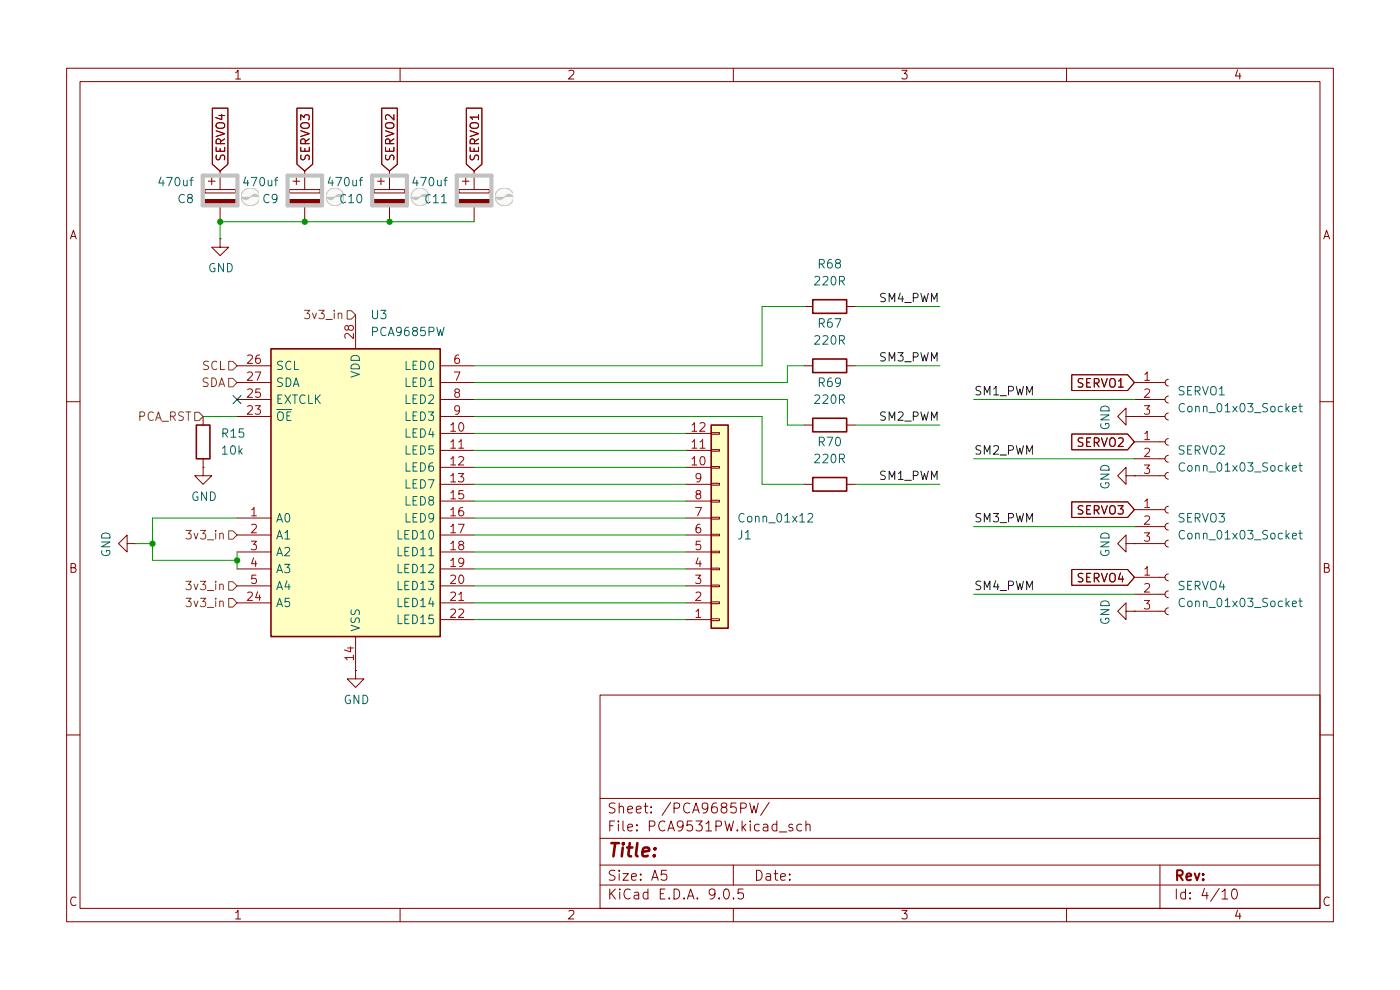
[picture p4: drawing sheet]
(kicad_sch
 (version 20250114)
 (generator "eeschema")
 (generator_version "9.0")
 (paper "A5")
 (lib_symbols
  (symbol "Connector:Conn_01x03_Socket"
   (pin_names
    (offset 1.016) (hide yes)) (exclude_from_sim no) (in_bom yes) (on_board yes)
   (property "Reference" "J" (at 0 5.08 0) (effects (font (size 1.27 1.27))))
   (property "Value" "Conn_01x03_Socket" (at 0 -5.08 0) (effects (font (size 1.27 1.27))))
   (property "Footprint" "" (at 0 0 0) (effects (font (size 1.27 1.27)) (hide yes)))
   (property "Datasheet" "~" (at 0 0 0) (effects (font (size 1.27 1.27)) (hide yes)))
   (property "Description" "Generic connector, single row, 01x03, script generated" (at 0 0 0) (effects (font (size 1.27 1.27)) (hide yes)))
   (property "ki_locked" "" (at 0 0 0) (effects (font (size 1.27 1.27))))
   (symbol "Conn_01x03_Socket_1_1"
    (polyline (pts (xy -1.27 2.54) (xy -0.508 2.54)) (stroke (width 0.1524) (type default)) (fill (type none)))
    (polyline (pts (xy -1.27 0) (xy -0.508 0)) (stroke (width 0.1524) (type default)) (fill (type none)))
    (polyline (pts (xy -1.27 -2.54) (xy -0.508 -2.54)) (stroke (width 0.1524) (type default)) (fill (type none)))
    (arc (start 0 2.032) (mid -0.5058 2.54) (end 0 3.048) (stroke (width 0.1524) (type default)) (fill (type none)))
    (arc (start 0 -0.508) (mid -0.5058 0) (end 0 0.508) (stroke (width 0.1524) (type default)) (fill (type none)))
    (arc (start 0 -3.048) (mid -0.5058 -2.54) (end 0 -2.032) (stroke (width 0.1524) (type default)) (fill (type none)))
    (pin passive line (at -5.08 2.54 0) (length 3.81) (name "Pin_1" (effects (font (size 1.27 1.27)))) (number "1" (effects (font (size 1.27 1.27)))))
    (pin passive line (at -5.08 0 0) (length 3.81) (name "Pin_2" (effects (font (size 1.27 1.27)))) (number "2" (effects (font (size 1.27 1.27)))))
    (pin passive line (at -5.08 -2.54 0) (length 3.81) (name "Pin_3" (effects (font (size 1.27 1.27)))) (number "3" (effects (font (size 1.27 1.27))))))
   (embedded_fonts no))
  (symbol "Connector_Generic:Conn_01x12"
   (pin_names
    (offset 1.016) (hide yes)) (exclude_from_sim no) (in_bom yes) (on_board yes)
   (property "Reference" "J" (at 0 15.24 0) (effects (font (size 1.27 1.27))))
   (property "Value" "Conn_01x12" (at 0 -17.78 0) (effects (font (size 1.27 1.27))))
   (property "Footprint" "" (at 0 0 0) (effects (font (size 1.27 1.27)) (hide yes)))
   (property "Datasheet" "~" (at 0 0 0) (effects (font (size 1.27 1.27)) (hide yes)))
   (property "Description" "Generic connector, single row, 01x12, script generated (kicad-library-utils/schlib/autogen/connector/)" (at 0 0 0) (effects (font (size 1.27 1.27)) (hide yes)))
   (symbol "Conn_01x12_1_1"
    (rectangle (start -1.27 13.97) (end 1.27 -16.51) (stroke (width 0.254) (type default)) (fill (type background)))
    (rectangle (start -1.27 12.827) (end 0 12.573) (stroke (width 0.1524) (type default)) (fill (type none)))
    (rectangle (start -1.27 10.287) (end 0 10.033) (stroke (width 0.1524) (type default)) (fill (type none)))
    (rectangle (start -1.27 7.747) (end 0 7.493) (stroke (width 0.1524) (type default)) (fill (type none)))
    (rectangle (start -1.27 5.207) (end 0 4.953) (stroke (width 0.1524) (type default)) (fill (type none)))
    (rectangle (start -1.27 2.667) (end 0 2.413) (stroke (width 0.1524) (type default)) (fill (type none)))
    (rectangle (start -1.27 0.127) (end 0 -0.127) (stroke (width 0.1524) (type default)) (fill (type none)))
    (rectangle (start -1.27 -2.413) (end 0 -2.667) (stroke (width 0.1524) (type default)) (fill (type none)))
    (rectangle (start -1.27 -4.953) (end 0 -5.207) (stroke (width 0.1524) (type default)) (fill (type none)))
    (rectangle (start -1.27 -7.493) (end 0 -7.747) (stroke (width 0.1524) (type default)) (fill (type none)))
    (rectangle (start -1.27 -10.033) (end 0 -10.287) (stroke (width 0.1524) (type default)) (fill (type none)))
    (rectangle (start -1.27 -12.573) (end 0 -12.827) (stroke (width 0.1524) (type default)) (fill (type none)))
    (rectangle (start -1.27 -15.113) (end 0 -15.367) (stroke (width 0.1524) (type default)) (fill (type none)))
    (pin passive line (at -5.08 12.7 0) (length 3.81) (name "Pin_1" (effects (font (size 1.27 1.27)))) (number "1" (effects (font (size 1.27 1.27)))))
    (pin passive line (at -5.08 10.16 0) (length 3.81) (name "Pin_2" (effects (font (size 1.27 1.27)))) (number "2" (effects (font (size 1.27 1.27)))))
    (pin passive line (at -5.08 7.62 0) (length 3.81) (name "Pin_3" (effects (font (size 1.27 1.27)))) (number "3" (effects (font (size 1.27 1.27)))))
    (pin passive line (at -5.08 5.08 0) (length 3.81) (name "Pin_4" (effects (font (size 1.27 1.27)))) (number "4" (effects (font (size 1.27 1.27)))))
    (pin passive line (at -5.08 2.54 0) (length 3.81) (name "Pin_5" (effects (font (size 1.27 1.27)))) (number "5" (effects (font (size 1.27 1.27)))))
    (pin passive line (at -5.08 0 0) (length 3.81) (name "Pin_6" (effects (font (size 1.27 1.27)))) (number "6" (effects (font (size 1.27 1.27)))))
    (pin passive line (at -5.08 -2.54 0) (length 3.81) (name "Pin_7" (effects (font (size 1.27 1.27)))) (number "7" (effects (font (size 1.27 1.27)))))
    (pin passive line (at -5.08 -5.08 0) (length 3.81) (name "Pin_8" (effects (font (size 1.27 1.27)))) (number "8" (effects (font (size 1.27 1.27)))))
    (pin passive line (at -5.08 -7.62 0) (length 3.81) (name "Pin_9" (effects (font (size 1.27 1.27)))) (number "9" (effects (font (size 1.27 1.27)))))
    (pin passive line (at -5.08 -10.16 0) (length 3.81) (name "Pin_10" (effects (font (size 1.27 1.27)))) (number "10" (effects (font (size 1.27 1.27)))))
    (pin passive line (at -5.08 -12.7 0) (length 3.81) (name "Pin_11" (effects (font (size 1.27 1.27)))) (number "11" (effects (font (size 1.27 1.27)))))
    (pin passive line (at -5.08 -15.24 0) (length 3.81) (name "Pin_12" (effects (font (size 1.27 1.27)))) (number "12" (effects (font (size 1.27 1.27))))))
   (embedded_fonts no))
  (symbol "Device:C_Polarized"
   (pin_numbers (hide yes))
   (pin_names
    (offset 0.254)) (exclude_from_sim no) (in_bom yes) (on_board yes)
   (property "Reference" "C" (at 0.635 2.54 0) (effects (font (size 1.27 1.27)) (justify left)))
   (property "Value" "C_Polarized" (at 0.635 -2.54 0) (effects (font (size 1.27 1.27)) (justify left)))
   (property "Footprint" "" (at 0.9652 -3.81 0) (effects (font (size 1.27 1.27)) (hide yes)))
   (property "Datasheet" "~" (at 0 0 0) (effects (font (size 1.27 1.27)) (hide yes)))
   (property "Description" "Polarized capacitor" (at 0 0 0) (effects (font (size 1.27 1.27)) (hide yes)))
   (symbol "C_Polarized_0_1"
    (rectangle (start -2.286 0.508) (end 2.286 1.016) (stroke (width 0) (type default)) (fill (type none)))
    (polyline (pts (xy -1.778 2.286) (xy -0.762 2.286)) (stroke (width 0) (type default)) (fill (type none)))
    (polyline (pts (xy -1.27 2.794) (xy -1.27 1.778)) (stroke (width 0) (type default)) (fill (type none)))
    (rectangle (start 2.286 -0.508) (end -2.286 -1.016) (stroke (width 0) (type default)) (fill (type outline))))
   (symbol "C_Polarized_1_1"
    (pin passive line (at 0 3.81 270) (length 2.794) (name "~" (effects (font (size 1.27 1.27)))) (number "1" (effects (font (size 1.27 1.27)))))
    (pin passive line (at 0 -3.81 90) (length 2.794) (name "~" (effects (font (size 1.27 1.27)))) (number "2" (effects (font (size 1.27 1.27))))))
   (embedded_fonts no))
  (symbol "Device:R"
   (pin_numbers (hide yes))
   (pin_names
    (offset 0)) (exclude_from_sim no) (in_bom yes) (on_board yes)
   (property "Reference" "R" (at 2.032 0 90) (effects (font (size 1.27 1.27))))
   (property "Value" "R" (at 0 0 90) (effects (font (size 1.27 1.27))))
   (property "Footprint" "" (at -1.778 0 90) (effects (font (size 1.27 1.27)) (hide yes)))
   (property "Datasheet" "~" (at 0 0 0) (effects (font (size 1.27 1.27)) (hide yes)))
   (property "Description" "Resistor" (at 0 0 0) (effects (font (size 1.27 1.27)) (hide yes)))
   (symbol "R_0_1"
    (rectangle (start -1.016 -2.54) (end 1.016 2.54) (stroke (width 0.254) (type default)) (fill (type none))))
   (symbol "R_1_1"
    (pin passive line (at 0 3.81 270) (length 1.27) (name "~" (effects (font (size 1.27 1.27)))) (number "1" (effects (font (size 1.27 1.27)))))
    (pin passive line (at 0 -3.81 90) (length 1.27) (name "~" (effects (font (size 1.27 1.27)))) (number "2" (effects (font (size 1.27 1.27))))))
   (embedded_fonts no))
  (symbol "Driver_LED:PCA9685PW" (exclude_from_sim no) (in_bom yes) (on_board yes)
   (property "Reference" "U" (at -12.7 22.225 0) (effects (font (size 1.27 1.27)) (justify left)))
   (property "Value" "PCA9685PW" (at 1.27 22.225 0) (effects (font (size 1.27 1.27)) (justify left)))
   (property "Footprint" "Package_SO:TSSOP-28_4.4x9.7mm_P0.65mm" (at 0.635 -24.765 0) (effects (font (size 1.27 1.27)) (justify left) (hide yes)))
   (property "Datasheet" "http://www.nxp.com/docs/en/data-sheet/PCA9685.pdf" (at -10.16 17.78 0) (effects (font (size 1.27 1.27)) (hide yes)))
   (property "Description" "16-channel 12-bit PWM Fm+ I2C-bus LED controller RGBA TSSOP" (at 0 0 0) (effects (font (size 1.27 1.27)) (hide yes)))
   (symbol "PCA9685PW_0_1"
    (rectangle (start -12.7 20.32) (end 12.7 -22.86) (stroke (width 0.254) (type default)) (fill (type background))))
   (symbol "PCA9685PW_1_1"
    (pin input line (at -17.78 17.78 0) (length 5.08) (name "SCL" (effects (font (size 1.27 1.27)))) (number "26" (effects (font (size 1.27 1.27)))))
    (pin bidirectional line (at -17.78 15.24 0) (length 5.08) (name "SDA" (effects (font (size 1.27 1.27)))) (number "27" (effects (font (size 1.27 1.27)))))
    (pin input line (at -17.78 12.7 0) (length 5.08) (name "EXTCLK" (effects (font (size 1.27 1.27)))) (number "25" (effects (font (size 1.27 1.27)))))
    (pin input line (at -17.78 10.16 0) (length 5.08) (name "~{OE}" (effects (font (size 1.27 1.27)))) (number "23" (effects (font (size 1.27 1.27)))))
    (pin input line (at -17.78 -5.08 0) (length 5.08) (name "A0" (effects (font (size 1.27 1.27)))) (number "1" (effects (font (size 1.27 1.27)))))
    (pin input line (at -17.78 -7.62 0) (length 5.08) (name "A1" (effects (font (size 1.27 1.27)))) (number "2" (effects (font (size 1.27 1.27)))))
    (pin input line (at -17.78 -10.16 0) (length 5.08) (name "A2" (effects (font (size 1.27 1.27)))) (number "3" (effects (font (size 1.27 1.27)))))
    (pin input line (at -17.78 -12.7 0) (length 5.08) (name "A3" (effects (font (size 1.27 1.27)))) (number "4" (effects (font (size 1.27 1.27)))))
    (pin input line (at -17.78 -15.24 0) (length 5.08) (name "A4" (effects (font (size 1.27 1.27)))) (number "5" (effects (font (size 1.27 1.27)))))
    (pin input line (at -17.78 -17.78 0) (length 5.08) (name "A5" (effects (font (size 1.27 1.27)))) (number "24" (effects (font (size 1.27 1.27)))))
    (pin power_in line (at 0 25.4 270) (length 5.08) (name "VDD" (effects (font (size 1.27 1.27)))) (number "28" (effects (font (size 1.27 1.27)))))
    (pin power_in line (at 0 -27.94 90) (length 5.08) (name "VSS" (effects (font (size 1.27 1.27)))) (number "14" (effects (font (size 1.27 1.27)))))
    (pin output line (at 17.78 17.78 180) (length 5.08) (name "LED0" (effects (font (size 1.27 1.27)))) (number "6" (effects (font (size 1.27 1.27)))))
    (pin output line (at 17.78 15.24 180) (length 5.08) (name "LED1" (effects (font (size 1.27 1.27)))) (number "7" (effects (font (size 1.27 1.27)))))
    (pin output line (at 17.78 12.7 180) (length 5.08) (name "LED2" (effects (font (size 1.27 1.27)))) (number "8" (effects (font (size 1.27 1.27)))))
    (pin output line (at 17.78 10.16 180) (length 5.08) (name "LED3" (effects (font (size 1.27 1.27)))) (number "9" (effects (font (size 1.27 1.27)))))
    (pin output line (at 17.78 7.62 180) (length 5.08) (name "LED4" (effects (font (size 1.27 1.27)))) (number "10" (effects (font (size 1.27 1.27)))))
    (pin output line (at 17.78 5.08 180) (length 5.08) (name "LED5" (effects (font (size 1.27 1.27)))) (number "11" (effects (font (size 1.27 1.27)))))
    (pin output line (at 17.78 2.54 180) (length 5.08) (name "LED6" (effects (font (size 1.27 1.27)))) (number "12" (effects (font (size 1.27 1.27)))))
    (pin output line (at 17.78 0 180) (length 5.08) (name "LED7" (effects (font (size 1.27 1.27)))) (number "13" (effects (font (size 1.27 1.27)))))
    (pin output line (at 17.78 -2.54 180) (length 5.08) (name "LED8" (effects (font (size 1.27 1.27)))) (number "15" (effects (font (size 1.27 1.27)))))
    (pin output line (at 17.78 -5.08 180) (length 5.08) (name "LED9" (effects (font (size 1.27 1.27)))) (number "16" (effects (font (size 1.27 1.27)))))
    (pin output line (at 17.78 -7.62 180) (length 5.08) (name "LED10" (effects (font (size 1.27 1.27)))) (number "17" (effects (font (size 1.27 1.27)))))
    (pin output line (at 17.78 -10.16 180) (length 5.08) (name "LED11" (effects (font (size 1.27 1.27)))) (number "18" (effects (font (size 1.27 1.27)))))
    (pin output line (at 17.78 -12.7 180) (length 5.08) (name "LED12" (effects (font (size 1.27 1.27)))) (number "19" (effects (font (size 1.27 1.27)))))
    (pin output line (at 17.78 -15.24 180) (length 5.08) (name "LED13" (effects (font (size 1.27 1.27)))) (number "20" (effects (font (size 1.27 1.27)))))
    (pin output line (at 17.78 -17.78 180) (length 5.08) (name "LED14" (effects (font (size 1.27 1.27)))) (number "21" (effects (font (size 1.27 1.27)))))
    (pin output line (at 17.78 -20.32 180) (length 5.08) (name "LED15" (effects (font (size 1.27 1.27)))) (number "22" (effects (font (size 1.27 1.27))))))
   (embedded_fonts no))
  (symbol "power:GND"
   (power)
   (pin_numbers (hide yes))
   (pin_names
    (offset 0) (hide yes)) (exclude_from_sim no) (in_bom yes) (on_board yes)
   (property "Reference" "#PWR" (at 0 -6.35 0) (effects (font (size 1.27 1.27)) (hide yes)))
   (property "Value" "GND" (at 0 -3.81 0) (effects (font (size 1.27 1.27))))
   (property "Footprint" "" (at 0 0 0) (effects (font (size 1.27 1.27)) (hide yes)))
   (property "Datasheet" "" (at 0 0 0) (effects (font (size 1.27 1.27)) (hide yes)))
   (property "Description" "Power symbol creates a global label with name \"GND\" , ground" (at 0 0 0) (effects (font (size 1.27 1.27)) (hide yes)))
   (symbol "GND_0_1"
    (polyline (pts (xy 0 0) (xy 0 -1.27) (xy 1.27 -1.27) (xy 0 -2.54) (xy -1.27 -1.27) (xy 0 -1.27)) (stroke (width 0) (type default)) (fill (type none))))
   (symbol "GND_1_1"
    (pin power_in line (at 0 0 270) (length 0) (name "~" (effects (font (size 1.27 1.27)))) (number "1" (effects (font (size 1.27 1.27))))))
   (embedded_fonts no)))
 (junction
  (at 22.86 81.28)
  (diameter 0)
  (color 0 0 0 0))
 (junction
  (at 45.72 33.02)
  (diameter 0)
  (color 0 0 0 0))
 (junction
  (at 33.02 33.02)
  (diameter 0)
  (color 0 0 0 0))
 (junction
  (at 58.42 33.02)
  (diameter 0)
  (color 0 0 0 0))
 (junction
  (at 35.56 83.82)
  (diameter 0)
  (color 0 0 0 0))
 (no_connect
  (at 35.56 59.69))
 (wire
  (pts (xy 114.3 54.61) (xy 71.12 54.61))
  (stroke (width 0) (type default)))
 (wire
  (pts (xy 45.72 33.02) (xy 58.42 33.02))
  (stroke (width 0) (type default)))
 (wire
  (pts (xy 120.65 72.39) (xy 114.3 72.39))
  (stroke (width 0) (type default)))
 (wire
  (pts (xy 71.12 59.69) (xy 118.11 59.69))
  (stroke (width 0) (type default)))
 (wire
  (pts (xy 146.05 59.69) (xy 170.18 59.69))
  (stroke (width 0) (type default)))
 (wire
  (pts (xy 118.11 63.5) (xy 120.65 63.5))
  (stroke (width 0) (type default)))
 (wire
  (pts (xy 118.11 54.61) (xy 118.11 57.15))
  (stroke (width 0) (type default)))
 (wire
  (pts (xy 71.12 74.93) (xy 102.87 74.93))
  (stroke (width 0) (type default)))
 (wire
  (pts (xy 71.12 92.71) (xy 102.87 92.71))
  (stroke (width 0) (type default)))
 (wire
  (pts (xy 146.05 88.9) (xy 170.18 88.9))
  (stroke (width 0) (type default)))
 (wire
  (pts (xy 128.27 45.72) (xy 140.97 45.72))
  (stroke (width 0) (type default)))
 (wire
  (pts (xy 71.12 67.31) (xy 102.87 67.31))
  (stroke (width 0) (type default)))
 (wire
  (pts (xy 128.27 54.61) (xy 140.97 54.61))
  (stroke (width 0) (type default)))
 (wire
  (pts (xy 114.3 72.39) (xy 114.3 62.23))
  (stroke (width 0) (type default)))
 (wire
  (pts (xy 71.12 85.09) (xy 102.87 85.09))
  (stroke (width 0) (type default)))
 (wire
  (pts (xy 22.86 81.28) (xy 22.86 83.82))
  (stroke (width 0) (type default)))
 (wire
  (pts (xy 22.86 83.82) (xy 35.56 83.82))
  (stroke (width 0) (type default)))
 (wire
  (pts (xy 71.12 80.01) (xy 102.87 80.01))
  (stroke (width 0) (type default)))
 (wire
  (pts (xy 30.48 62.23) (xy 35.56 62.23))
  (stroke (width 0) (type default)))
 (wire
  (pts (xy 71.12 72.39) (xy 102.87 72.39))
  (stroke (width 0) (type default)))
 (wire
  (pts (xy 71.12 69.85) (xy 102.87 69.85))
  (stroke (width 0) (type default)))
 (wire
  (pts (xy 118.11 59.69) (xy 118.11 63.5))
  (stroke (width 0) (type default)))
 (wire
  (pts (xy 22.86 77.47) (xy 22.86 81.28))
  (stroke (width 0) (type default)))
 (wire
  (pts (xy 120.65 54.61) (xy 118.11 54.61))
  (stroke (width 0) (type default)))
 (wire
  (pts (xy 58.42 33.02) (xy 71.12 33.02))
  (stroke (width 0) (type default)))
 (wire
  (pts (xy 118.11 57.15) (xy 71.12 57.15))
  (stroke (width 0) (type default)))
 (wire
  (pts (xy 35.56 82.55) (xy 35.56 83.82))
  (stroke (width 0) (type default)))
 (wire
  (pts (xy 114.3 62.23) (xy 71.12 62.23))
  (stroke (width 0) (type default)))
 (wire
  (pts (xy 35.56 83.82) (xy 35.56 85.09))
  (stroke (width 0) (type default)))
 (wire
  (pts (xy 128.27 63.5) (xy 140.97 63.5))
  (stroke (width 0) (type default)))
 (wire
  (pts (xy 128.27 72.39) (xy 140.97 72.39))
  (stroke (width 0) (type default)))
 (wire
  (pts (xy 71.12 64.77) (xy 102.87 64.77))
  (stroke (width 0) (type default)))
 (wire
  (pts (xy 20.32 81.28) (xy 22.86 81.28))
  (stroke (width 0) (type default)))
 (wire
  (pts (xy 71.12 87.63) (xy 102.87 87.63))
  (stroke (width 0) (type default)))
 (wire
  (pts (xy 71.12 82.55) (xy 102.87 82.55))
  (stroke (width 0) (type default)))
 (wire
  (pts (xy 71.12 90.17) (xy 102.87 90.17))
  (stroke (width 0) (type default)))
 (wire
  (pts (xy 146.05 78.74) (xy 170.18 78.74))
  (stroke (width 0) (type default)))
 (wire
  (pts (xy 120.65 45.72) (xy 114.3 45.72))
  (stroke (width 0) (type default)))
 (wire
  (pts (xy 33.02 33.02) (xy 33.02 35.56))
  (stroke (width 0) (type default)))
 (wire
  (pts (xy 71.12 77.47) (xy 102.87 77.47))
  (stroke (width 0) (type default)))
 (wire
  (pts (xy 114.3 45.72) (xy 114.3 54.61))
  (stroke (width 0) (type default)))
 (wire
  (pts (xy 35.56 77.47) (xy 22.86 77.47))
  (stroke (width 0) (type default)))
 (wire
  (pts (xy 146.05 68.58) (xy 170.18 68.58))
  (stroke (width 0) (type default)))
 (wire
  (pts (xy 33.02 33.02) (xy 45.72 33.02))
  (stroke (width 0) (type default)))
 (label "SM2_PWM"
  (at 140.97 63.5 180)
  (effects (font (size 1.27 1.27)) (justify right bottom)))
 (label "SM4_PWM"
  (at 146.05 88.9 0)
  (effects (font (size 1.27 1.27)) (justify left bottom)))
 (label "SM3_PWM"
  (at 146.05 78.74 0)
  (effects (font (size 1.27 1.27)) (justify left bottom)))
 (label "SM2_PWM"
  (at 146.05 68.58 0)
  (effects (font (size 1.27 1.27)) (justify left bottom)))
 (label "SM1_PWM"
  (at 140.97 72.39 180)
  (effects (font (size 1.27 1.27)) (justify right bottom)))
 (label "SM1_PWM"
  (at 146.05 59.69 0)
  (effects (font (size 1.27 1.27)) (justify left bottom)))
 (label "SM3_PWM"
  (at 140.97 54.61 180)
  (effects (font (size 1.27 1.27)) (justify right bottom)))
 (label "SM4_PWM"
  (at 140.97 45.72 180)
  (effects (font (size 1.27 1.27)) (justify right bottom)))
 (global_label "SERVO1"
  (shape input)
  (at 170.18 57.15 180)
  (fields_autoplaced yes)
  (effects (font (size 1.27 1.27)) (justify right))
  (property "Intersheetrefs" "${INTERSHEET_REFS}" (at 159.8426 57.15 0) (effects (font (size 1.27 1.27)) (justify right) (hide yes))))
 (global_label "SERVO4"
  (shape input)
  (at 170.18 86.36 180)
  (fields_autoplaced yes)
  (effects (font (size 1.27 1.27)) (justify right))
  (property "Intersheetrefs" "${INTERSHEET_REFS}" (at 159.8426 86.36 0) (effects (font (size 1.27 1.27)) (justify right) (hide yes))))
 (global_label "SERVO4"
  (shape input)
  (at 33.02 25.4 90)
  (fields_autoplaced yes)
  (effects (font (size 1.27 1.27)) (justify left))
  (property "Intersheetrefs" "${INTERSHEET_REFS}" (at 33.02 15.0626 90) (effects (font (size 1.27 1.27)) (justify left) (hide yes))))
 (global_label "SERVO2"
  (shape input)
  (at 58.42 25.4 90)
  (fields_autoplaced yes)
  (effects (font (size 1.27 1.27)) (justify left))
  (property "Intersheetrefs" "${INTERSHEET_REFS}" (at 58.42 15.0626 90) (effects (font (size 1.27 1.27)) (justify left) (hide yes))))
 (global_label "SERVO1"
  (shape input)
  (at 71.12 25.4 90)
  (fields_autoplaced yes)
  (effects (font (size 1.27 1.27)) (justify left))
  (property "Intersheetrefs" "${INTERSHEET_REFS}" (at 71.12 15.0626 90) (effects (font (size 1.27 1.27)) (justify left) (hide yes))))
 (global_label "SERVO3"
  (shape input)
  (at 170.18 76.2 180)
  (fields_autoplaced yes)
  (effects (font (size 1.27 1.27)) (justify right))
  (property "Intersheetrefs" "${INTERSHEET_REFS}" (at 159.8426 76.2 0) (effects (font (size 1.27 1.27)) (justify right) (hide yes))))
 (global_label "SERVO3"
  (shape input)
  (at 45.72 25.4 90)
  (fields_autoplaced yes)
  (effects (font (size 1.27 1.27)) (justify left))
  (property "Intersheetrefs" "${INTERSHEET_REFS}" (at 45.72 15.0626 90) (effects (font (size 1.27 1.27)) (justify left) (hide yes))))
 (global_label "SERVO2"
  (shape input)
  (at 170.18 66.04 180)
  (fields_autoplaced yes)
  (effects (font (size 1.27 1.27)) (justify right))
  (property "Intersheetrefs" "${INTERSHEET_REFS}" (at 159.8426 66.04 0) (effects (font (size 1.27 1.27)) (justify right) (hide yes))))
 (hierarchical_label "3v3_in"
  (shape input)
  (at 35.56 80.01 180)
  (effects (font (size 1.27 1.27)) (justify right)))
 (hierarchical_label "SCL"
  (shape input)
  (at 35.56 54.61 180)
  (effects (font (size 1.27 1.27)) (justify right)))
 (hierarchical_label "PCA_RST"
  (shape input)
  (at 30.48 62.23 180)
  (effects (font (size 1.27 1.27)) (justify right)))
 (hierarchical_label "SDA"
  (shape input)
  (at 35.56 57.15 180)
  (effects (font (size 1.27 1.27)) (justify right)))
 (hierarchical_label "3v3_in"
  (shape input)
  (at 35.56 87.63 180)
  (effects (font (size 1.27 1.27)) (justify right)))
 (hierarchical_label "3v3_in"
  (shape input)
  (at 35.56 90.17 180)
  (effects (font (size 1.27 1.27)) (justify right)))
 (hierarchical_label "3v3_in"
  (shape input)
  (at 53.34 46.99 180)
  (effects (font (size 1.27 1.27)) (justify right)))
 (symbol
  (lib_id "Device:C_Polarized")
  (at 45.72 29.21 0)
  (unit 1)
  (exclude_from_sim yes)
  (in_bom no)
  (on_board no)
  (dnp no)
  (fields_autoplaced yes)
  (property "Reference" "C9" (at 41.91 29.5911 0) (effects (font (size 1.27 1.27)) (justify right)))
  (property "Value" "470uf" (at 41.91 27.0511 0) (effects (font (size 1.27 1.27)) (justify right)))
  (property "Footprint" "Capacitor_SMD:CP_Elec_8x10" (at 46.6852 33.02 0) (effects (font (size 1.27 1.27)) (hide yes)))
  (property "Datasheet" "~" (at 45.72 29.21 0) (effects (font (size 1.27 1.27)) (hide yes)))
  (property "Description" "Polarized capacitor" (at 45.72 29.21 0) (effects (font (size 1.27 1.27)) (hide yes)))
  (property "Cikkszám" "" (at 45.72 29.21 0) (effects (font (size 1.27 1.27)) (hide yes)))
  (property "Link" "" (at 45.72 29.21 0) (effects (font (size 1.27 1.27)) (hide yes)))
  (pin "1")
  (pin "2"))
 (symbol
  (lib_id "power:GND")
  (at 170.18 62.23 270)
  (unit 1)
  (exclude_from_sim no)
  (in_bom yes)
  (on_board yes)
  (dnp no)
  (property "Reference" "#PWR018" (at 163.83 62.23 0) (effects (font (size 1.27 1.27)) (hide yes)))
  (property "Value" "GND" (at 165.7858 62.357 0) (effects (font (size 1.27 1.27))))
  (property "Footprint" "" (at 170.18 62.23 0) (effects (font (size 1.27 1.27)) (hide yes)))
  (property "Datasheet" "" (at 170.18 62.23 0) (effects (font (size 1.27 1.27)) (hide yes)))
  (property "Description" "Power symbol creates a global label with name \"GND\" , ground" (at 170.18 62.23 0) (effects (font (size 1.27 1.27)) (hide yes)))
  (pin "1"))
 (symbol
  (lib_id "Device:C_Polarized")
  (at 58.42 29.21 0)
  (unit 1)
  (exclude_from_sim yes)
  (in_bom no)
  (on_board no)
  (dnp no)
  (fields_autoplaced yes)
  (property "Reference" "C10" (at 54.61 29.5911 0) (effects (font (size 1.27 1.27)) (justify right)))
  (property "Value" "470uf" (at 54.61 27.0511 0) (effects (font (size 1.27 1.27)) (justify right)))
  (property "Footprint" "Capacitor_SMD:CP_Elec_8x10" (at 59.3852 33.02 0) (effects (font (size 1.27 1.27)) (hide yes)))
  (property "Datasheet" "~" (at 58.42 29.21 0) (effects (font (size 1.27 1.27)) (hide yes)))
  (property "Description" "Polarized capacitor" (at 58.42 29.21 0) (effects (font (size 1.27 1.27)) (hide yes)))
  (property "Cikkszám" "" (at 58.42 29.21 0) (effects (font (size 1.27 1.27)) (hide yes)))
  (property "Link" "" (at 58.42 29.21 0) (effects (font (size 1.27 1.27)) (hide yes)))
  (pin "1")
  (pin "2"))
 (symbol
  (lib_id "Connector:Conn_01x03_Socket")
  (at 175.26 68.58 0)
  (unit 1)
  (exclude_from_sim no)
  (in_bom yes)
  (on_board yes)
  (dnp no)
  (fields_autoplaced yes)
  (property "Reference" "SERVO2" (at 176.53 67.3099 0) (effects (font (size 1.27 1.27)) (justify left)))
  (property "Value" "Conn_01x03_Socket" (at 176.53 69.8499 0) (effects (font (size 1.27 1.27)) (justify left)))
  (property "Footprint" "Connector_JST:JST_PH_B3B-PH-K_1x03_P2.00mm_Vertical" (at 175.26 68.58 0) (effects (font (size 1.27 1.27)) (hide yes)))
  (property "Datasheet" "~" (at 175.26 68.58 0) (effects (font (size 1.27 1.27)) (hide yes)))
  (property "Description" "Generic connector, single row, 01x03, script generated" (at 175.26 68.58 0) (effects (font (size 1.27 1.27)) (hide yes)))
  (property "Cikkszám" "100.491.25" (at 175.26 68.58 0) (effects (font (size 1.27 1.27)) (hide yes)))
  (property "Link" "https://www.hestore.hu/prod_10049125.html" (at 175.26 68.58 0) (effects (font (size 1.27 1.27)) (hide yes)))
  (pin "3")
  (pin "1")
  (pin "2"))
 (symbol
  (lib_id "Device:C_Polarized")
  (at 33.02 29.21 0)
  (unit 1)
  (exclude_from_sim yes)
  (in_bom no)
  (on_board no)
  (dnp no)
  (fields_autoplaced yes)
  (property "Reference" "C8" (at 29.21 29.5911 0) (effects (font (size 1.27 1.27)) (justify right)))
  (property "Value" "470uf" (at 29.21 27.0511 0) (effects (font (size 1.27 1.27)) (justify right)))
  (property "Footprint" "Capacitor_SMD:CP_Elec_8x10" (at 33.9852 33.02 0) (effects (font (size 1.27 1.27)) (hide yes)))
  (property "Datasheet" "~" (at 33.02 29.21 0) (effects (font (size 1.27 1.27)) (hide yes)))
  (property "Description" "Polarized capacitor" (at 33.02 29.21 0) (effects (font (size 1.27 1.27)) (hide yes)))
  (property "Cikkszám" "" (at 33.02 29.21 0) (effects (font (size 1.27 1.27)) (hide yes)))
  (property "Link" "" (at 33.02 29.21 0) (effects (font (size 1.27 1.27)) (hide yes)))
  (pin "1")
  (pin "2"))
 (symbol
  (lib_id "Device:R")
  (at 124.46 63.5 90)
  (mirror x)
  (unit 1)
  (exclude_from_sim no)
  (in_bom yes)
  (on_board yes)
  (dnp no)
  (property "Reference" "R69" (at 124.46 57.15 90) (effects (font (size 1.27 1.27))))
  (property "Value" "220R" (at 124.46 59.69 90) (effects (font (size 1.27 1.27))))
  (property "Footprint" "Resistor_SMD:R_0805_2012Metric" (at 124.46 61.722 90) (effects (font (size 1.27 1.27)) (hide yes)))
  (property "Datasheet" "~" (at 124.46 63.5 0) (effects (font (size 1.27 1.27)) (hide yes)))
  (property "Description" "Resistor" (at 124.46 63.5 0) (effects (font (size 1.27 1.27)) (hide yes)))
  (property "Cikkszám" "100.011.62" (at 124.46 63.5 90) (effects (font (size 1.27 1.27)) (hide yes)))
  (property "Link" "https://www.hestore.hu/prod_10001162.html" (at 124.46 63.5 90) (effects (font (size 1.27 1.27)) (hide yes)))
  (pin "2")
  (pin "1"))
 (symbol
  (lib_id "Driver_LED:PCA9685PW")
  (at 53.34 72.39 0)
  (unit 1)
  (exclude_from_sim no)
  (in_bom yes)
  (on_board yes)
  (dnp no)
  (fields_autoplaced yes)
  (property "Reference" "U3" (at 55.4833 46.99 0) (effects (font (size 1.27 1.27)) (justify left)))
  (property "Value" "PCA9685PW" (at 55.4833 49.53 0) (effects (font (size 1.27 1.27)) (justify left)))
  (property "Footprint" "Package_SO:TSSOP-28_4.4x9.7mm_P0.65mm" (at 53.975 97.155 0) (effects (font (size 1.27 1.27)) (justify left) (hide yes)))
  (property "Datasheet" "http://www.nxp.com/docs/en/data-sheet/PCA9685.pdf" (at 43.18 54.61 0) (effects (font (size 1.27 1.27)) (hide yes)))
  (property "Description" "16-channel 12-bit PWM Fm+ I2C-bus LED controller RGBA TSSOP" (at 53.34 72.39 0) (effects (font (size 1.27 1.27)) (hide yes)))
  (property "Cikkszám" "100.377.68" (at 53.34 72.39 0) (effects (font (size 1.27 1.27)) (hide yes)))
  (property "Link" "https://www.hestore.hu/prod_10037768.html" (at 53.34 72.39 0) (effects (font (size 1.27 1.27)) (hide yes)))
  (pin "26")
  (pin "8")
  (pin "5")
  (pin "10")
  (pin "9")
  (pin "11")
  (pin "12")
  (pin "13")
  (pin "23")
  (pin "15")
  (pin "3")
  (pin "28")
  (pin "27")
  (pin "25")
  (pin "4")
  (pin "14")
  (pin "2")
  (pin "1")
  (pin "6")
  (pin "7")
  (pin "24")
  (pin "21")
  (pin "22")
  (pin "18")
  (pin "17")
  (pin "19")
  (pin "20")
  (pin "16"))
 (symbol
  (lib_id "power:GND")
  (at 170.18 71.12 270)
  (unit 1)
  (exclude_from_sim no)
  (in_bom yes)
  (on_board yes)
  (dnp no)
  (property "Reference" "#PWR020" (at 163.83 71.12 0) (effects (font (size 1.27 1.27)) (hide yes)))
  (property "Value" "GND" (at 165.7858 71.247 0) (effects (font (size 1.27 1.27))))
  (property "Footprint" "" (at 170.18 71.12 0) (effects (font (size 1.27 1.27)) (hide yes)))
  (property "Datasheet" "" (at 170.18 71.12 0) (effects (font (size 1.27 1.27)) (hide yes)))
  (property "Description" "Power symbol creates a global label with name \"GND\" , ground" (at 170.18 71.12 0) (effects (font (size 1.27 1.27)) (hide yes)))
  (pin "1"))
 (symbol
  (lib_id "Device:R")
  (at 30.48 66.04 0)
  (unit 1)
  (exclude_from_sim no)
  (in_bom yes)
  (on_board yes)
  (dnp no)
  (fields_autoplaced yes)
  (property "Reference" "R15" (at 33.02 64.7699 0) (effects (font (size 1.27 1.27)) (justify left)))
  (property "Value" "10k" (at 33.02 67.3099 0) (effects (font (size 1.27 1.27)) (justify left)))
  (property "Footprint" "Resistor_SMD:R_0805_2012Metric" (at 28.702 66.04 90) (effects (font (size 1.27 1.27)) (hide yes)))
  (property "Datasheet" "~" (at 30.48 66.04 0) (effects (font (size 1.27 1.27)) (hide yes)))
  (property "Description" "Resistor" (at 30.48 66.04 0) (effects (font (size 1.27 1.27)) (hide yes)))
  (property "Cikkszám" "100.011.45" (at 30.48 66.04 0) (effects (font (size 1.27 1.27)) (hide yes)))
  (property "Link" "https://www.hestore.hu/prod_10001145.html" (at 30.48 66.04 0) (effects (font (size 1.27 1.27)) (hide yes)))
  (pin "1")
  (pin "2"))
 (symbol
  (lib_id "power:GND")
  (at 170.18 91.44 270)
  (unit 1)
  (exclude_from_sim no)
  (in_bom yes)
  (on_board yes)
  (dnp no)
  (property "Reference" "#PWR022" (at 163.83 91.44 0) (effects (font (size 1.27 1.27)) (hide yes)))
  (property "Value" "GND" (at 165.7858 91.567 0) (effects (font (size 1.27 1.27))))
  (property "Footprint" "" (at 170.18 91.44 0) (effects (font (size 1.27 1.27)) (hide yes)))
  (property "Datasheet" "" (at 170.18 91.44 0) (effects (font (size 1.27 1.27)) (hide yes)))
  (property "Description" "Power symbol creates a global label with name \"GND\" , ground" (at 170.18 91.44 0) (effects (font (size 1.27 1.27)) (hide yes)))
  (pin "1"))
 (symbol
  (lib_id "Device:R")
  (at 124.46 54.61 90)
  (mirror x)
  (unit 1)
  (exclude_from_sim no)
  (in_bom yes)
  (on_board yes)
  (dnp no)
  (property "Reference" "R67" (at 124.46 48.26 90) (effects (font (size 1.27 1.27))))
  (property "Value" "220R" (at 124.46 50.8 90) (effects (font (size 1.27 1.27))))
  (property "Footprint" "Resistor_SMD:R_0805_2012Metric" (at 124.46 52.832 90) (effects (font (size 1.27 1.27)) (hide yes)))
  (property "Datasheet" "~" (at 124.46 54.61 0) (effects (font (size 1.27 1.27)) (hide yes)))
  (property "Description" "Resistor" (at 124.46 54.61 0) (effects (font (size 1.27 1.27)) (hide yes)))
  (property "Cikkszám" "100.011.62" (at 124.46 54.61 90) (effects (font (size 1.27 1.27)) (hide yes)))
  (property "Link" "https://www.hestore.hu/prod_10001162.html" (at 124.46 54.61 90) (effects (font (size 1.27 1.27)) (hide yes)))
  (pin "2")
  (pin "1"))
 (symbol
  (lib_id "power:GND")
  (at 33.02 35.56 0)
  (unit 1)
  (exclude_from_sim no)
  (in_bom yes)
  (on_board yes)
  (dnp no)
  (property "Reference" "#PWR019" (at 33.02 41.91 0) (effects (font (size 1.27 1.27)) (hide yes)))
  (property "Value" "GND" (at 33.147 39.9542 0) (effects (font (size 1.27 1.27))))
  (property "Footprint" "" (at 33.02 35.56 0) (effects (font (size 1.27 1.27)) (hide yes)))
  (property "Datasheet" "" (at 33.02 35.56 0) (effects (font (size 1.27 1.27)) (hide yes)))
  (property "Description" "Power symbol creates a global label with name \"GND\" , ground" (at 33.02 35.56 0) (effects (font (size 1.27 1.27)) (hide yes)))
  (pin "1"))
 (symbol
  (lib_id "power:GND")
  (at 30.48 69.85 0)
  (unit 1)
  (exclude_from_sim no)
  (in_bom yes)
  (on_board yes)
  (dnp no)
  (property "Reference" "#PWR024" (at 30.48 76.2 0) (effects (font (size 1.27 1.27)) (hide yes)))
  (property "Value" "GND" (at 30.607 74.2442 0) (effects (font (size 1.27 1.27))))
  (property "Footprint" "" (at 30.48 69.85 0) (effects (font (size 1.27 1.27)) (hide yes)))
  (property "Datasheet" "" (at 30.48 69.85 0) (effects (font (size 1.27 1.27)) (hide yes)))
  (property "Description" "Power symbol creates a global label with name \"GND\" , ground" (at 30.48 69.85 0) (effects (font (size 1.27 1.27)) (hide yes)))
  (pin "1"))
 (symbol
  (lib_id "Connector:Conn_01x03_Socket")
  (at 175.26 78.74 0)
  (unit 1)
  (exclude_from_sim no)
  (in_bom yes)
  (on_board yes)
  (dnp no)
  (fields_autoplaced yes)
  (property "Reference" "SERVO3" (at 176.53 77.4699 0) (effects (font (size 1.27 1.27)) (justify left)))
  (property "Value" "Conn_01x03_Socket" (at 176.53 80.0099 0) (effects (font (size 1.27 1.27)) (justify left)))
  (property "Footprint" "Connector_JST:JST_PH_B3B-PH-K_1x03_P2.00mm_Vertical" (at 175.26 78.74 0) (effects (font (size 1.27 1.27)) (hide yes)))
  (property "Datasheet" "~" (at 175.26 78.74 0) (effects (font (size 1.27 1.27)) (hide yes)))
  (property "Description" "Generic connector, single row, 01x03, script generated" (at 175.26 78.74 0) (effects (font (size 1.27 1.27)) (hide yes)))
  (property "Cikkszám" "100.491.25" (at 175.26 78.74 0) (effects (font (size 1.27 1.27)) (hide yes)))
  (property "Link" "https://www.hestore.hu/prod_10049125.html" (at 175.26 78.74 0) (effects (font (size 1.27 1.27)) (hide yes)))
  (pin "3")
  (pin "1")
  (pin "2"))
 (symbol
  (lib_id "power:GND")
  (at 20.32 81.28 270)
  (unit 1)
  (exclude_from_sim no)
  (in_bom yes)
  (on_board yes)
  (dnp no)
  (property "Reference" "#PWR025" (at 13.97 81.28 0) (effects (font (size 1.27 1.27)) (hide yes)))
  (property "Value" "GND" (at 15.9258 81.407 0) (effects (font (size 1.27 1.27))))
  (property "Footprint" "" (at 20.32 81.28 0) (effects (font (size 1.27 1.27)) (hide yes)))
  (property "Datasheet" "" (at 20.32 81.28 0) (effects (font (size 1.27 1.27)) (hide yes)))
  (property "Description" "Power symbol creates a global label with name \"GND\" , ground" (at 20.32 81.28 0) (effects (font (size 1.27 1.27)) (hide yes)))
  (pin "1"))
 (symbol
  (lib_id "Connector:Conn_01x03_Socket")
  (at 175.26 59.69 0)
  (unit 1)
  (exclude_from_sim no)
  (in_bom yes)
  (on_board yes)
  (dnp no)
  (fields_autoplaced yes)
  (property "Reference" "SERVO1" (at 176.53 58.4199 0) (effects (font (size 1.27 1.27)) (justify left)))
  (property "Value" "Conn_01x03_Socket" (at 176.53 60.9599 0) (effects (font (size 1.27 1.27)) (justify left)))
  (property "Footprint" "Connector_JST:JST_PH_B3B-PH-K_1x03_P2.00mm_Vertical" (at 175.26 59.69 0) (effects (font (size 1.27 1.27)) (hide yes)))
  (property "Datasheet" "~" (at 175.26 59.69 0) (effects (font (size 1.27 1.27)) (hide yes)))
  (property "Description" "Generic connector, single row, 01x03, script generated" (at 175.26 59.69 0) (effects (font (size 1.27 1.27)) (hide yes)))
  (property "Cikkszám" "100.491.25" (at 175.26 59.69 0) (effects (font (size 1.27 1.27)) (hide yes)))
  (property "Link" "https://www.hestore.hu/prod_10049125.html" (at 175.26 59.69 0) (effects (font (size 1.27 1.27)) (hide yes)))
  (pin "3")
  (pin "1")
  (pin "2"))
 (symbol
  (lib_id "Device:R")
  (at 124.46 72.39 90)
  (mirror x)
  (unit 1)
  (exclude_from_sim no)
  (in_bom yes)
  (on_board yes)
  (dnp no)
  (property "Reference" "R70" (at 124.46 66.04 90) (effects (font (size 1.27 1.27))))
  (property "Value" "220R" (at 124.46 68.58 90) (effects (font (size 1.27 1.27))))
  (property "Footprint" "Resistor_SMD:R_0805_2012Metric" (at 124.46 70.612 90) (effects (font (size 1.27 1.27)) (hide yes)))
  (property "Datasheet" "~" (at 124.46 72.39 0) (effects (font (size 1.27 1.27)) (hide yes)))
  (property "Description" "Resistor" (at 124.46 72.39 0) (effects (font (size 1.27 1.27)) (hide yes)))
  (property "Cikkszám" "100.011.62" (at 124.46 72.39 90) (effects (font (size 1.27 1.27)) (hide yes)))
  (property "Link" "https://www.hestore.hu/prod_10001162.html" (at 124.46 72.39 90) (effects (font (size 1.27 1.27)) (hide yes)))
  (pin "2")
  (pin "1"))
 (symbol
  (lib_id "power:GND")
  (at 53.34 100.33 0)
  (unit 1)
  (exclude_from_sim no)
  (in_bom yes)
  (on_board yes)
  (dnp no)
  (property "Reference" "#PWR026" (at 53.34 106.68 0) (effects (font (size 1.27 1.27)) (hide yes)))
  (property "Value" "GND" (at 53.467 104.7242 0) (effects (font (size 1.27 1.27))))
  (property "Footprint" "" (at 53.34 100.33 0) (effects (font (size 1.27 1.27)) (hide yes)))
  (property "Datasheet" "" (at 53.34 100.33 0) (effects (font (size 1.27 1.27)) (hide yes)))
  (property "Description" "Power symbol creates a global label with name \"GND\" , ground" (at 53.34 100.33 0) (effects (font (size 1.27 1.27)) (hide yes)))
  (pin "1"))
 (symbol
  (lib_id "Device:C_Polarized")
  (at 71.12 29.21 0)
  (unit 1)
  (exclude_from_sim yes)
  (in_bom no)
  (on_board no)
  (dnp no)
  (fields_autoplaced yes)
  (property "Reference" "C11" (at 67.31 29.5911 0) (effects (font (size 1.27 1.27)) (justify right)))
  (property "Value" "470uf" (at 67.31 27.0511 0) (effects (font (size 1.27 1.27)) (justify right)))
  (property "Footprint" "Capacitor_SMD:CP_Elec_8x10" (at 72.0852 33.02 0) (effects (font (size 1.27 1.27)) (hide yes)))
  (property "Datasheet" "~" (at 71.12 29.21 0) (effects (font (size 1.27 1.27)) (hide yes)))
  (property "Description" "Polarized capacitor" (at 71.12 29.21 0) (effects (font (size 1.27 1.27)) (hide yes)))
  (property "Cikkszám" "" (at 71.12 29.21 0) (effects (font (size 1.27 1.27)) (hide yes)))
  (property "Link" "" (at 71.12 29.21 0) (effects (font (size 1.27 1.27)) (hide yes)))
  (pin "1")
  (pin "2"))
 (symbol
  (lib_id "Device:R")
  (at 124.46 45.72 90)
  (mirror x)
  (unit 1)
  (exclude_from_sim no)
  (in_bom yes)
  (on_board yes)
  (dnp no)
  (property "Reference" "R68" (at 124.46 39.37 90) (effects (font (size 1.27 1.27))))
  (property "Value" "220R" (at 124.46 41.91 90) (effects (font (size 1.27 1.27))))
  (property "Footprint" "Resistor_SMD:R_0805_2012Metric" (at 124.46 43.942 90) (effects (font (size 1.27 1.27)) (hide yes)))
  (property "Datasheet" "~" (at 124.46 45.72 0) (effects (font (size 1.27 1.27)) (hide yes)))
  (property "Description" "Resistor" (at 124.46 45.72 0) (effects (font (size 1.27 1.27)) (hide yes)))
  (property "Cikkszám" "100.011.62" (at 124.46 45.72 90) (effects (font (size 1.27 1.27)) (hide yes)))
  (property "Link" "https://www.hestore.hu/prod_10001162.html" (at 124.46 45.72 90) (effects (font (size 1.27 1.27)) (hide yes)))
  (pin "2")
  (pin "1"))
 (symbol
  (lib_id "power:GND")
  (at 170.18 81.28 270)
  (unit 1)
  (exclude_from_sim no)
  (in_bom yes)
  (on_board yes)
  (dnp no)
  (property "Reference" "#PWR021" (at 163.83 81.28 0) (effects (font (size 1.27 1.27)) (hide yes)))
  (property "Value" "GND" (at 165.7858 81.407 0) (effects (font (size 1.27 1.27))))
  (property "Footprint" "" (at 170.18 81.28 0) (effects (font (size 1.27 1.27)) (hide yes)))
  (property "Datasheet" "" (at 170.18 81.28 0) (effects (font (size 1.27 1.27)) (hide yes)))
  (property "Description" "Power symbol creates a global label with name \"GND\" , ground" (at 170.18 81.28 0) (effects (font (size 1.27 1.27)) (hide yes)))
  (pin "1"))
 (symbol
  (lib_id "Connector:Conn_01x03_Socket")
  (at 175.26 88.9 0)
  (unit 1)
  (exclude_from_sim no)
  (in_bom yes)
  (on_board yes)
  (dnp no)
  (fields_autoplaced yes)
  (property "Reference" "SERVO4" (at 176.53 87.6299 0) (effects (font (size 1.27 1.27)) (justify left)))
  (property "Value" "Conn_01x03_Socket" (at 176.53 90.1699 0) (effects (font (size 1.27 1.27)) (justify left)))
  (property "Footprint" "Connector_JST:JST_PH_B3B-PH-K_1x03_P2.00mm_Vertical" (at 175.26 88.9 0) (effects (font (size 1.27 1.27)) (hide yes)))
  (property "Datasheet" "~" (at 175.26 88.9 0) (effects (font (size 1.27 1.27)) (hide yes)))
  (property "Description" "Generic connector, single row, 01x03, script generated" (at 175.26 88.9 0) (effects (font (size 1.27 1.27)) (hide yes)))
  (property "Cikkszám" "100.491.25" (at 175.26 88.9 0) (effects (font (size 1.27 1.27)) (hide yes)))
  (property "Link" "https://www.hestore.hu/prod_10049125.html" (at 175.26 88.9 0) (effects (font (size 1.27 1.27)) (hide yes)))
  (pin "3")
  (pin "1")
  (pin "2"))
 (symbol
  (lib_id "Connector_Generic:Conn_01x12")
  (at 107.95 80.01 0)
  (mirror x)
  (unit 1)
  (exclude_from_sim no)
  (in_bom yes)
  (on_board yes)
  (dnp no)
  (property "Reference" "J1" (at 110.49 80.0101 0) (effects (font (size 1.27 1.27)) (justify left)))
  (property "Value" "Conn_01x12" (at 110.49 77.4701 0) (effects (font (size 1.27 1.27)) (justify left)))
  (property "Footprint" "Connector_PinSocket_2.54mm:PinSocket_1x12_P2.54mm_Vertical" (at 107.95 80.01 0) (effects (font (size 1.27 1.27)) (hide yes)))
  (property "Datasheet" "https://www.hestore.hu/prod_getfile.php?id=10186" (at 107.95 80.01 0) (effects (font (size 1.27 1.27)) (hide yes)))
  (property "Description" "Generic connector, single row, 01x12, script generated (kicad-library-utils/schlib/autogen/connector/)" (at 107.95 80.01 0) (effects (font (size 1.27 1.27)) (hide yes)))
  (property "Cikkszám" "100.387.12" (at 107.95 80.01 0) (effects (font (size 1.27 1.27)) (hide yes)))
  (property "Link" "https://www.hestore.hu/prod_10038712.html" (at 107.95 80.01 0) (effects (font (size 1.27 1.27)) (hide yes)))
  (pin "11")
  (pin "6")
  (pin "7")
  (pin "5")
  (pin "3")
  (pin "8")
  (pin "9")
  (pin "10")
  (pin "12")
  (pin "1")
  (pin "2")
  (pin "4")))
